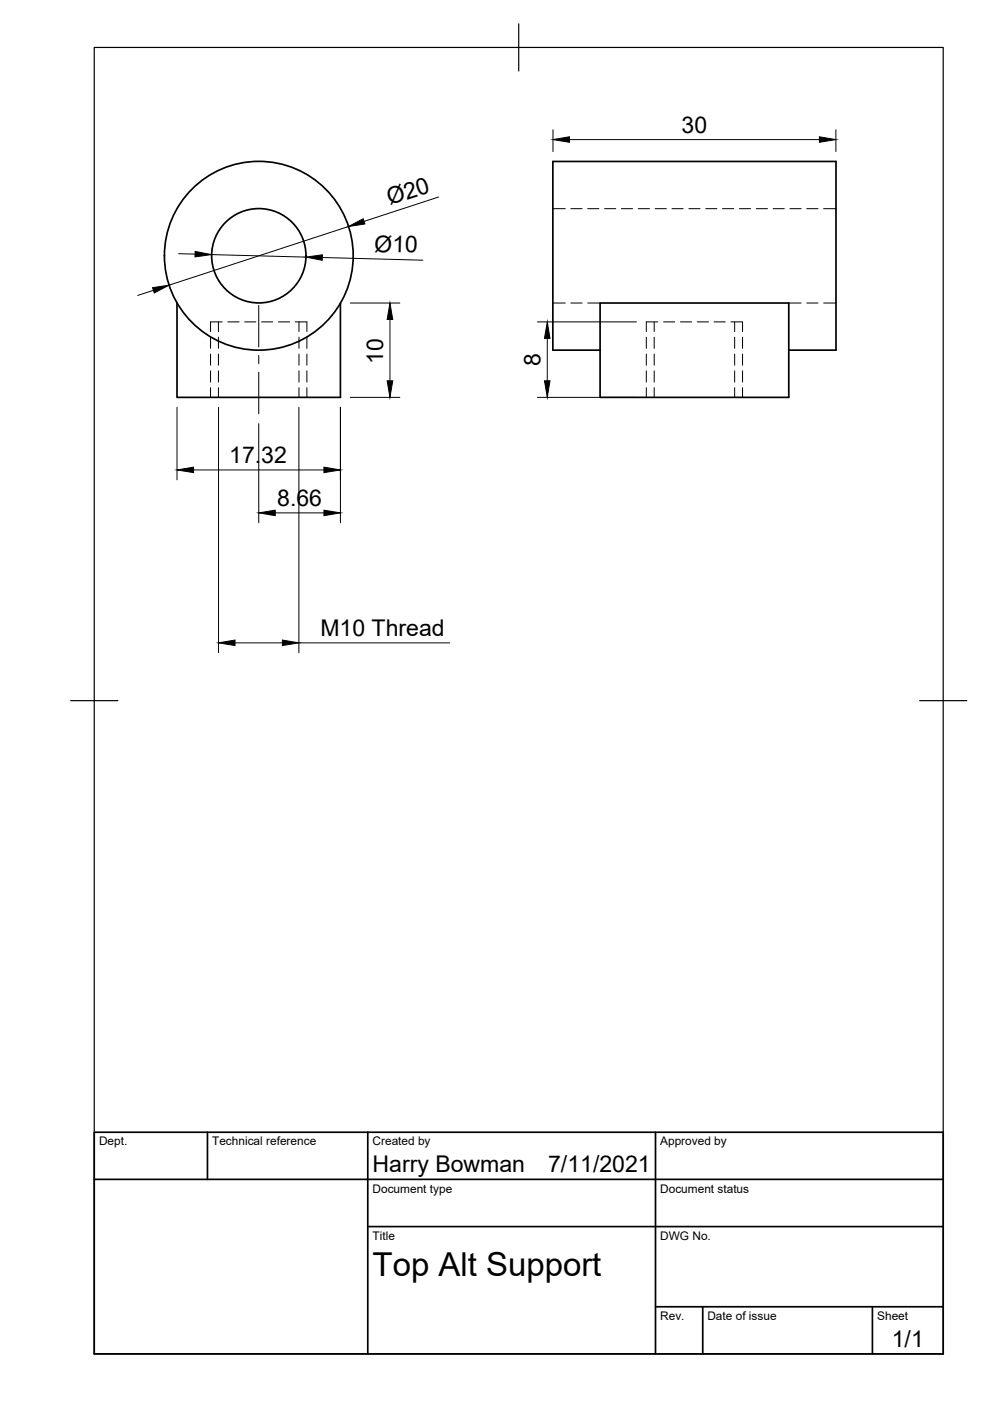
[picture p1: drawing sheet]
<svg xmlns="http://www.w3.org/2000/svg" width="210mm" height="297mm" viewBox="0 0 210 297" stroke-linecap="round" stroke-linejoin="round" font-family="sans-serif">
<!-- layer: Visible -->
<g fill="none" stroke="#000" stroke-width=".36">
<path d="M37.5 64.2v20.1h34.7v-20.1M127.2 74.2h-10v-40h60v40h-10M127.2 64.2h40v20.1h-40z"/>
<circle cx="54.9" cy="54.2" r="10"/>
<circle cx="54.9" cy="54.2" r="20"/>
</g>
<!-- layer: Hidden -->
<g fill="none" stroke="#000" stroke-width=".21">
<path d="M117.2 44.2h2.6M121 44.2h2.4M124.6 44.2h2.4M128.2 44.2h2.4M131.7 44.2h2.4M135.3 44.2h2.4M138.9 44.2h2.4M142.5 44.2h2.3M146 44.2h2.4M149.6 44.2h2.4M153.2 44.2h2.4M156.8 44.2h2.4"/>
<path d="M160.3 44.2h2.4M163.9 44.2h2.4M167.5 44.2h2.4M171 44.2h2.4M174.6 44.2h2.6M44.6 68.2h2.5M46.3 68.2v2.1M46.3 71.5v2.4M46.3 75.1v2.3M46.3 78.6v2.4M48.3 68.2h2.4M51.9 68.2h2.4"/>
<path d="M55.5 68.2h2.3M59 68.2h2.4M62.6 68.2h2.5M63.4 68.2v2.1M63.4 71.5v2.4M63.4 75.1v2.3M63.4 78.6v2.4M117.2 64.2h2.6M121 64.2h2.4M124.6 64.2h2.6M137 68.2h2.5M138.7 68.2v2.1"/>
<path d="M138.7 71.5v2.4M138.7 75.1v2.3M138.7 78.6v2.4M140.7 68.2h2.4M144.3 68.2h2.3M147.8 68.2h2.4M151.4 68.2h2.4M155 68.2h2.4M155.8 68.2v2.1M155.8 71.5v2.4M155.8 75.1v2.3M155.8 78.6v2.4"/>
<path d="M167.2 64.2h2.7M171 64.2h2.4M174.6 64.2h2.6M46.3 82.2v2.1M63.4 82.2v2.1M138.7 82.2v2.1M155.8 82.2v2.1"/>
</g>
<!-- layer: Hidden Narrow -->
<g fill="none" stroke="#000" stroke-width=".21">
<path d="M44.6 68.2v2.1M44.6 71.5v2.4M44.6 75.1v2.3M44.6 78.6v2.4M65.1 68.2v2.1M65.1 71.5v2.4M65.1 75.1v2.3M65.1 78.6v2.4M137 68.2v2.1M137 71.5v2.4M137 75.1v2.3M137 78.6v2.4"/>
<path d="M157.4 68.2v2.1M157.4 71.5v2.4M157.4 75.1v2.3M157.4 78.6v2.4M44.6 82.2v2.1M65.1 82.2v2.1M137 82.2v2.1M157.4 82.2v2.1"/>
</g>
<!-- layer: Border -->
<path d="M20 10.1h180v276.9h-180zM110 5.1v10M15 148.6h10M195 148.6h10" fill="none" stroke="#000" stroke-width=".25"/>
<!-- layer: TitleBlock -->
<path d="M20 240.1h180v46.9h-180zM20 250h180M44 240.1v9.9M78 240.1v46.9M139 240.1v46.9M78 260.1h122M139 277.1h61M149 277.1v9.9M185 277.1v9.9" fill="none" stroke="#000" stroke-width=".36"/>
<!-- layer: Dimensions -->
<g fill="none" stroke="#000" stroke-width=".21">
<path d="M117.2 27.5v4.6M120.7 29.6h53M177.2 27.5v4.6M37.9 53.8l3.5 .1M44.9 54l20 .5M68.3 54.6l21.4 .6M73.9 48l-38 12.5M93 41.8l-15.8 5.1M32.5 61.6l-3.3 1M74.3 64.2h10.5M82.7 67.7v13M113.9 68.2h21"/>
<path d="M116 71.7v9M37.5 86.3v15.4M41 99.6h27.7M46.3 86.3v52.1M54.9 89.8v21M63.4 86.3v52.1M72.2 86.3v24.5M74.3 84.3h10.5M113.9 84.3h21M58.4 108.7h10.3M49.8 136.3h10.1M63.4 136.3h31.9"/>
</g>
<g fill="#000" stroke="#000" stroke-width=".21">
<path d="M117.2 29.6l3.5-.6v1.2zM173.7 29l3.5 .6-3.5 .6zM41.4 53.3l3.5 .7-3.6 .5zM64.9 54.5l3.5-.5-.1 1.2zM73.9 48l3.1-1.6 .4 1.1zM32.3 61l3.6-.5-3.2 1.6zM82.7 64.2l.6 3.5h-1.2zM116 68.2l.6 3.5h-1.2zM37.5 99.6l3.5-.6v1.2zM68.7 99l3.5 .6-3.5 .6zM82.1 80.7h1.2l-.6 3.6zM115.4 80.7h1.2l-.6 3.6z"/>
<path d="M54.9 108.7l3.5-.5v1.1zM68.7 108.2l3.5 .5-3.5 .6zM46.3 136.3l3.5-.6v1.2zM59.9 135.7l3.5 .6-3.5 .6z"/>
</g>
<!-- layer: Center Lines -->
<path d="M54.9 64.7v8.9M54.9 75.4v1.7M54.9 78.9v8.8" fill="none" stroke="#000" stroke-width=".21"/>
<text font-size="7" x="79" y="270.6">Top Alt Support</text>
<g font-size="4.9">
<text x="144.5" y="28.1">30</text>
<text x="82.6" y="43.5" transform="rotate(-18 82.6 43.5)">Ø20</text>
<text x="79.3" y="53.3" transform="rotate(2 79.3 53.3)">Ø10</text>
<text x="81.2" y="77.1" transform="rotate(-90 81.2 77.1)">10</text>
<text x="114.6" y="77.6" transform="rotate(-90 114.6 77.6)">8</text>
<text x="48.6" y="98.2">17.32</text>
<text x="58.8" y="107.3">8.66</text>
<text x="67.9" y="134.8">M10 Thread</text>
<text x="79" y="248.5">Harry Bowman</text>
<text x="116.2" y="248.5">7/11/2021</text>
<text x="189.1" y="285.7">1/1</text>
</g>
<g font-size="2.5">
<text x="21" y="242.9">Dept.</text>
<text x="45" y="242.9">Technical reference</text>
<text x="79" y="242.9">Created by</text>
<text x="140" y="242.9">Approved by</text>
<text x="79" y="252.8">Document type</text>
<text x="140" y="252.8">Document status</text>
<text x="79" y="262.9">Title</text>
<text x="140" y="262.9">DWG No.</text>
<text x="140" y="279.9">Rev.</text>
<text x="150" y="279.9">Date of issue</text>
<text x="186" y="279.9">Sheet</text>
</g>
</svg>
